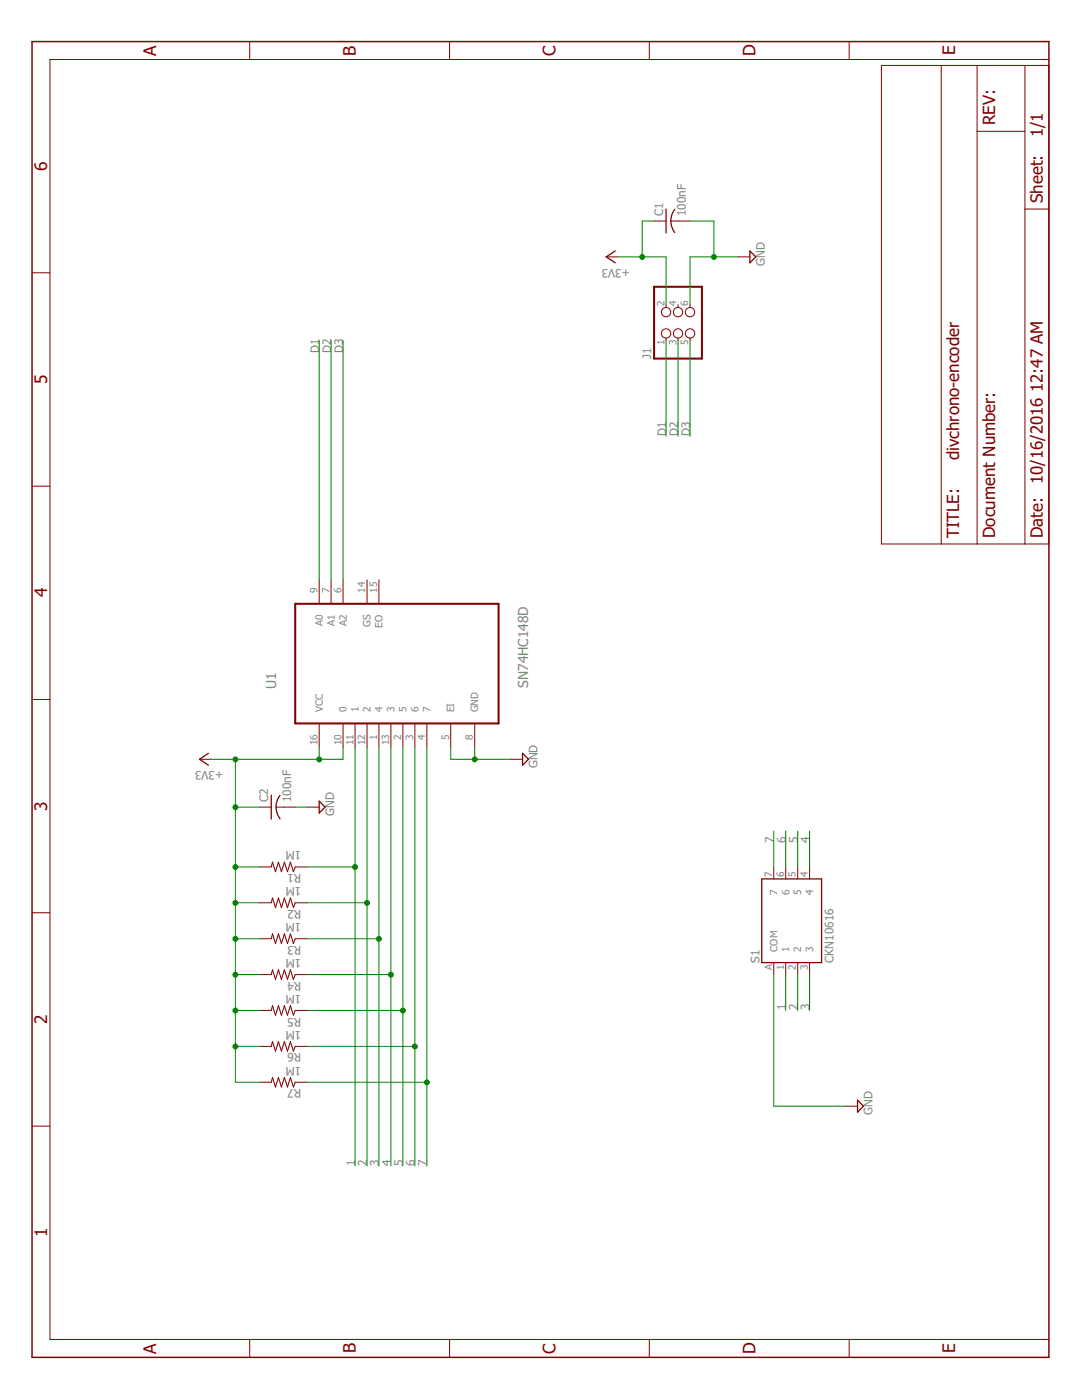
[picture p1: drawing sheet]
<svg xmlns="http://www.w3.org/2000/svg" width="216mm" height="279mm" viewBox="0 0 216 279" stroke-linecap="round" stroke-linejoin="round" font-family="sans-serif">
<path d="M6.4 8.3h202.9v262.6h-202.9z" fill="none" stroke="#800000" stroke-width=".3"/>
<g fill="none" stroke="#800000" stroke-width=".2">
<path d="M49.8 8.3v3.6M89.7 8.3v3.6M129.6 8.3v3.6M169.4 8.3v3.6M175.9 13.1h33.4v95.5h-33.4zM187.8 13.1v95.5M195 13.1v95.5M204.5 13.1v95.5M209.3 11.9h-199.3v255.4h199.3M195 26.2h9.5M6.4 54.4h3.6M121 51.3h2.4"/>
<path d="M130.5 44.1h2.4M133.9 44.1h3.8M147.2 51.3h2.4M204.5 41.7h4.8M132.9 60.8v.5M132.9 67.5v.5M135.3 60.8v.5M135.3 67.5v.5M137.7 60.8v.5M137.7 67.5v.5M6.4 97h3.6M63.7 115.7v4.8"/>
<path d="M66.1 115.7v4.8M68.5 115.7v4.8M73.2 115.7v4.8M75.6 115.7v4.8M6.4 139.6h3.6M39.8 151.5h2.4M63.7 144.4v4.7M68.5 144.4v4.7M70.8 144.4v4.7M73.2 144.4v4.7M75.6 144.4v4.7M78 144.4v4.7"/>
<path d="M80.4 144.4v4.7M82.8 144.4v4.7M85.2 144.4v4.7M89.9 144.4v4.7M94.7 144.4v4.7M101.9 151.5h2.4M51.8 161.1h2.3M51.8 173h2.3M55.1 161.1h3.8M58.9 173h2.4M61.3 161.1h2.4M154.4 173v2.4"/>
<path d="M156.8 173v2.4M159.2 173v2.4M161.5 173v2.4M6.4 182.2h3.6M51.8 180.2h2.3M51.8 187.3h2.3M51.8 194.5h2.3M58.9 180.2h2.4M58.9 187.3h2.4M58.9 194.5h2.4M154.4 192.1v2.4M156.8 192.1v2.4"/>
<path d="M159.2 192.1v2.4M161.5 192.1v2.4M51.8 201.7h2.3M51.8 208.8h2.3M51.8 216h2.3M58.9 201.7h2.4M58.9 208.8h2.4M58.9 216h2.4M6.4 224.7h3.6M168.7 220.8h2.4M49.8 267.3v3.6M89.7 267.3v3.6"/>
<path d="M129.6 267.3v3.6M169.4 267.3v3.6"/>
<circle cx="132.9" cy="66.5" r=".93"/>
<circle cx="132.9" cy="62.3" r=".93"/>
<circle cx="135.3" cy="66.5" r=".93"/>
<circle cx="135.3" cy="62.3" r=".93"/>
<circle cx="137.7" cy="66.5" r=".93"/>
<circle cx="137.7" cy="62.3" r=".93"/>
</g>
<path d="M130.5 57.2h9.6v14.4h-9.6zM58.9 120.5h40.6v23.9h-40.6z" fill="none" stroke="#800000" stroke-width=".4"/>
<path d="M122.8 50.1l-1.8 1.2 1.8 1.2M132.9 41.7v4.8M134.6 41.8a3.9 3.9 0 0 0 0 4.6M149.6 50.1l1.2 1.2-1.2 1.2zM41.6 150.3l-1.8 1.2 1.8 1.2M54.1 158.7v4.8M55.9 158.7a3.8 3.8 0 0 0 0 4.7M63.7 159.9l1.2 1.2-1.2 1.2zM104.3 150.3l1.2 1.2-1.2 1.2zM152 175.4h11.9v16.7h-11.9zM171.1 219.6l1.2 1.2-1.2 1.2z" fill="none" stroke="#800000" stroke-width=".25"/>
<path d="M54.1 173l.3-.9 .6 1.9 .6-1.9 .6 1.9 .5-1.9 .7 1.9 .6-1.9 .5 1.9 .4-1M54.1 180.2l.3-1 .6 1.9 .6-1.9 .6 1.9 .5-1.9 .7 1.9 .6-1.9 .5 1.9 .4-.9M54.1 187.3l.3-.9 .6 1.9 .6-1.9 .6 1.9 .5-1.9 .7 1.9 .6-1.9 .5 1.9 .4-1M54.1 194.5l.3-1 .6 2 .6-2 .6 2 .5-2 .7 2 .6-2 .5 2 .4-1M54.1 201.7l.3-1 .6 1.9 .6-1.9 .6 1.9 .5-1.9 .7 1.9 .6-1.9 .5 1.9 .4-.9M54.1 208.8l.3-.9 .6 1.9 .6-1.9 .6 1.9 .5-1.9 .7 1.9 .6-1.9 .5 1.9 .4-1M54.1 216l.3-1 .6 1.9 .6-1.9 .6 1.9 .5-1.9 .7 1.9 .6-1.9 .5 1.9 .4-.9" fill="none" stroke="#800000" stroke-width=".21"/>
<g fill="none" stroke="#008000" stroke-width=".2">
<path d="M123.4 51.3h9.5v9.5M130.5 44.1h-2.4v7.2M137.7 44.1h4.8v7.2M147.2 51.3h-9.5v9.5M63.7 68v47.7M66.1 68v47.7M68.5 68v47.7M132.9 68v19.1M135.3 68v19.1M137.7 68v19.1M47 151.5v64.5h4.8M63.7 149.1v2.4"/>
<path d="M68.5 149.1v2.4h-26.3M70.8 149.1v83.6M73.2 149.1v83.6M75.6 149.1v83.6M78 149.1v83.6M80.4 149.1v83.6M82.8 149.1v83.6M85.2 149.1v83.6M89.9 149.1v2.4h12M94.7 149.1v2.4M47 161.1h4.8M47 173h4.8"/>
<path d="M58.9 161.1h2.4M61.3 173h9.5M154.4 165.9v7.1M156.8 165.9v7.1M159.2 165.9v7.1M161.5 165.9v7.1M47 194.5h4.8M47 187.3h4.8M47 180.2h4.8M61.3 194.5h16.7M61.3 187.3h14.3M61.3 180.2h11.9"/>
<path d="M154.4 194.5v26.3h14.3M156.8 194.5v7.2M159.2 194.5v7.2M161.5 194.5v7.2M47 208.8h4.8M47 201.7h4.8M61.3 216h23.9M61.3 208.8h21.5M61.3 201.7h19.1"/>
</g>
<g fill="#008000" stroke="#008000" stroke-width=".2">
<circle cx="128.1" cy="51.3" r=".49"/>
<circle cx="63.7" cy="151.6" r=".49"/>
<circle cx="47" cy="151.6" r=".49"/>
<circle cx="47" cy="161.1" r=".49"/>
<circle cx="47" cy="208.9" r=".49"/>
<circle cx="47" cy="201.7" r=".49"/>
<circle cx="47" cy="194.5" r=".49"/>
<circle cx="47" cy="187.4" r=".49"/>
<circle cx="47" cy="180.2" r=".49"/>
<circle cx="47" cy="173" r=".49"/>
<circle cx="142.5" cy="51.3" r=".49"/>
<circle cx="94.7" cy="151.6" r=".49"/>
<circle cx="70.8" cy="173" r=".49"/>
<circle cx="73.2" cy="180.2" r=".49"/>
<circle cx="75.6" cy="187.4" r=".49"/>
<circle cx="78" cy="194.5" r=".49"/>
<circle cx="80.4" cy="201.7" r=".49"/>
<circle cx="82.8" cy="208.9" r=".49"/>
<circle cx="85.2" cy="216" r=".49"/>
</g>
<g font-size="3.5" fill="#800000">
<text x="31.1" y="11.1" transform="rotate(-90 31.1 11.1)">A</text>
<text x="71" y="11.1" transform="rotate(-90 71 11.1)">B</text>
<text x="110.9" y="11.1" transform="rotate(-90 110.9 11.1)">C</text>
<text x="150.7" y="11.2" transform="rotate(-90 150.7 11.2)">D</text>
<text x="190.6" y="11" transform="rotate(-90 190.6 11)">E</text>
<text x="9.4" y="34.1" transform="rotate(-90 9.4 34.1)">6</text>
<text x="9.4" y="76.7" transform="rotate(-90 9.4 76.7)">5</text>
<text x="9.4" y="119.2" transform="rotate(-90 9.4 119.2)">4</text>
<text x="9.4" y="161.8" transform="rotate(-90 9.4 161.8)">3</text>
<text x="9.4" y="204.4" transform="rotate(-90 9.4 204.4)">2</text>
<text x="9.4" y="247" transform="rotate(-90 9.4 247)">1</text>
<text x="31.1" y="270.1" transform="rotate(-90 31.1 270.1)">A</text>
<text x="71" y="270.1" transform="rotate(-90 71 270.1)">B</text>
<text x="110.9" y="270.1" transform="rotate(-90 110.9 270.1)">C</text>
<text x="150.7" y="270.3" transform="rotate(-90 150.7 270.3)">D</text>
<text x="190.6" y="270.1" transform="rotate(-90 190.6 270.1)">E</text>
</g>
<g font-size="3.4" fill="#800000">
<text x="198.6" y="25" transform="rotate(-90 198.6 25)">REV:</text>
<text x="208.1" y="27.4" transform="rotate(-90 208.1 27.4)">1/1</text>
<text x="208.1" y="40.5" transform="rotate(-90 208.1 40.5)">Sheet:</text>
<text x="208.1" y="78.2" transform="rotate(-90 208.1 78.2)">12:47 AM</text>
<text x="191.4" y="91.8" transform="rotate(-90 191.4 91.8)">divchrono-encoder</text>
<text x="208.1" y="96.6" transform="rotate(-90 208.1 96.6)">10/16/2016</text>
<text x="191.4" y="107.4" transform="rotate(-90 191.4 107.4)">TITLE:</text>
<text x="198.6" y="107.4" transform="rotate(-90 198.6 107.4)">Document Number:</text>
<text x="208.1" y="107.4" transform="rotate(-90 208.1 107.4)">Date:</text>
</g>
<g font-size="2.8" fill="#808080">
<text x="55.1" y="137.5" transform="rotate(-90 55.1 137.5)">U1</text>
<text x="105.4" y="137.3" transform="rotate(-90 105.4 137.3)">SN74HC148D</text>
</g>
<g font-size="2.3" fill="#808080">
<text x="132.3" y="43.1" transform="rotate(-90 132.3 43.1)">C1</text>
<text x="136.8" y="43.1" transform="rotate(-90 136.8 43.1)">100nF</text>
<text x="125.7" y="53.7" transform="rotate(-180 125.7 53.7)">+3V3</text>
<text x="152.6" y="53.1" transform="rotate(-90 152.6 53.1)">GND</text>
<text x="63.7" y="70.4" transform="rotate(-90 63.7 70.4)">D1</text>
<text x="66.1" y="70.4" transform="rotate(-90 66.1 70.4)">D2</text>
<text x="68.5" y="70.4" transform="rotate(-90 68.5 70.4)">D3</text>
<text x="129.9" y="71.6" transform="rotate(-90 129.9 71.6)">J1</text>
<text x="132.9" y="87.1" transform="rotate(-90 132.9 87.1)">D1</text>
<text x="135.3" y="87.1" transform="rotate(-90 135.3 87.1)">D2</text>
<text x="137.7" y="87.1" transform="rotate(-90 137.7 87.1)">D3</text>
<text x="44.6" y="153.9" transform="rotate(-180 44.6 153.9)">+3V3</text>
<text x="107.2" y="153.3" transform="rotate(-90 107.2 153.3)">GND</text>
<text x="53.5" y="160.1" transform="rotate(-90 53.5 160.1)">C2</text>
<text x="58.1" y="160.1" transform="rotate(-90 58.1 160.1)">100nF</text>
<text x="66.7" y="162.9" transform="rotate(-90 66.7 162.9)">GND</text>
<text x="60.1" y="169.9" transform="rotate(-180 60.1 169.9)">1M</text>
<text x="154.4" y="168.2" transform="rotate(-90 154.4 168.2)">7</text>
<text x="156.8" y="168.2" transform="rotate(-90 156.8 168.2)">6</text>
<text x="159.2" y="168.2" transform="rotate(-90 159.2 168.2)">5</text>
<text x="161.6" y="168.2" transform="rotate(-90 161.6 168.2)">4</text>
<text x="60.1" y="177.1" transform="rotate(-180 60.1 177.1)">1M</text>
<text x="60.1" y="174.4" transform="rotate(-180 60.1 174.4)">R1</text>
<text x="60.1" y="184.2" transform="rotate(-180 60.1 184.2)">1M</text>
<text x="60.1" y="181.6" transform="rotate(-180 60.1 181.6)">R2</text>
<text x="60.1" y="191.4" transform="rotate(-180 60.1 191.4)">1M</text>
<text x="60.1" y="188.7" transform="rotate(-180 60.1 188.7)">R3</text>
<text x="60.1" y="195.9" transform="rotate(-180 60.1 195.9)">R4</text>
<text x="151.5" y="192.1" transform="rotate(-90 151.5 192.1)">S1</text>
<text x="166.3" y="192.1" transform="rotate(-90 166.3 192.1)">CKN10616</text>
<text x="60.1" y="198.6" transform="rotate(-180 60.1 198.6)">1M</text>
<text x="60.1" y="203.1" transform="rotate(-180 60.1 203.1)">R5</text>
<text x="156.8" y="201.7" transform="rotate(-90 156.8 201.7)">1</text>
<text x="159.2" y="201.7" transform="rotate(-90 159.2 201.7)">2</text>
<text x="161.6" y="201.7" transform="rotate(-90 161.6 201.7)">3</text>
<text x="60.1" y="205.7" transform="rotate(-180 60.1 205.7)">1M</text>
<text x="60.1" y="212.9" transform="rotate(-180 60.1 212.9)">1M</text>
<text x="60.1" y="210.2" transform="rotate(-180 60.1 210.2)">R6</text>
<text x="60.1" y="217.4" transform="rotate(-180 60.1 217.4)">R7</text>
<text x="174.1" y="222.5" transform="rotate(-90 174.1 222.5)">GND</text>
<text x="70.8" y="232.7" transform="rotate(-90 70.8 232.7)">1</text>
<text x="73.2" y="232.7" transform="rotate(-90 73.2 232.7)">2</text>
<text x="75.6" y="232.7" transform="rotate(-90 75.6 232.7)">3</text>
<text x="78" y="232.7" transform="rotate(-90 78 232.7)">4</text>
<text x="80.4" y="232.7" transform="rotate(-90 80.4 232.7)">5</text>
<text x="82.8" y="232.7" transform="rotate(-90 82.8 232.7)">6</text>
<text x="85.2" y="232.7" transform="rotate(-90 85.2 232.7)">7</text>
</g>
<g font-size="2" fill="#808080">
<text x="132.6" y="61" transform="rotate(-90 132.6 61)">2</text>
<text x="135" y="61" transform="rotate(-90 135 61)">4</text>
<text x="137.3" y="61" transform="rotate(-90 137.3 61)">6</text>
<text x="132.6" y="68.9" transform="rotate(-90 132.6 68.9)">1</text>
<text x="135" y="68.9" transform="rotate(-90 135 68.9)">3</text>
<text x="137.3" y="68.9" transform="rotate(-90 137.3 68.9)">5</text>
<text x="63.3" y="118.3" transform="rotate(-90 63.3 118.3)">9</text>
<text x="65.7" y="118.3" transform="rotate(-90 65.7 118.3)">7</text>
<text x="68.1" y="118.3" transform="rotate(-90 68.1 118.3)">6</text>
<text x="72.9" y="118.3" transform="rotate(-90 72.9 118.3)">14</text>
<text x="75.3" y="118.3" transform="rotate(-90 75.3 118.3)">15</text>
<text x="64.4" y="125" transform="rotate(-90 64.4 125)">A0</text>
<text x="66.8" y="125" transform="rotate(-90 66.8 125)">A1</text>
<text x="69.2" y="125" transform="rotate(-90 69.2 125)">A2</text>
<text x="74" y="125.1" transform="rotate(-90 74 125.1)">GS</text>
<text x="76.3" y="125.2" transform="rotate(-90 76.3 125.2)">EO</text>
<text x="64.4" y="142.2" transform="rotate(-90 64.4 142.2)">VCC</text>
<text x="69.2" y="142.2" transform="rotate(-90 69.2 142.2)">0</text>
<text x="71.6" y="142.2" transform="rotate(-90 71.6 142.2)">1</text>
<text x="73.9" y="142.2" transform="rotate(-90 73.9 142.2)">2</text>
<text x="76.3" y="142.2" transform="rotate(-90 76.3 142.2)">4</text>
<text x="78.7" y="142.2" transform="rotate(-90 78.7 142.2)">3</text>
<text x="81.1" y="142.2" transform="rotate(-90 81.1 142.2)">5</text>
<text x="83.5" y="142.2" transform="rotate(-90 83.5 142.2)">6</text>
<text x="85.9" y="142.2" transform="rotate(-90 85.9 142.2)">7</text>
<text x="90.7" y="142.2" transform="rotate(-90 90.7 142.2)">EI</text>
<text x="95.4" y="142.2" transform="rotate(-90 95.4 142.2)">GND</text>
<text x="63.3" y="148.8" transform="rotate(-90 63.3 148.8)">16</text>
<text x="68.1" y="148.8" transform="rotate(-90 68.1 148.8)">10</text>
<text x="70.5" y="148.8" transform="rotate(-90 70.5 148.8)">11</text>
<text x="72.9" y="148.8" transform="rotate(-90 72.9 148.8)">12</text>
<text x="75.3" y="147.7" transform="rotate(-90 75.3 147.7)">1</text>
<text x="77.7" y="148.8" transform="rotate(-90 77.7 148.8)">13</text>
<text x="80.1" y="147.7" transform="rotate(-90 80.1 147.7)">2</text>
<text x="82.4" y="147.7" transform="rotate(-90 82.4 147.7)">3</text>
<text x="84.8" y="147.7" transform="rotate(-90 84.8 147.7)">4</text>
<text x="89.6" y="147.7" transform="rotate(-90 89.6 147.7)">5</text>
<text x="94.4" y="147.7" transform="rotate(-90 94.4 147.7)">8</text>
<text x="154.1" y="175.1" transform="rotate(-90 154.1 175.1)">7</text>
<text x="155.1" y="178.7" transform="rotate(-90 155.1 178.7)">7</text>
<text x="156.4" y="175.1" transform="rotate(-90 156.4 175.1)">6</text>
<text x="157.5" y="178.7" transform="rotate(-90 157.5 178.7)">6</text>
<text x="158.8" y="175.1" transform="rotate(-90 158.8 175.1)">5</text>
<text x="159.9" y="178.7" transform="rotate(-90 159.9 178.7)">5</text>
<text x="161.2" y="175.1" transform="rotate(-90 161.2 175.1)">4</text>
<text x="162.3" y="178.7" transform="rotate(-90 162.3 178.7)">4</text>
<text x="155.1" y="189.9" transform="rotate(-90 155.1 189.9)">COM</text>
<text x="157.5" y="189.9" transform="rotate(-90 157.5 189.9)">1</text>
<text x="159.9" y="189.9" transform="rotate(-90 159.9 189.9)">2</text>
<text x="162.3" y="189.9" transform="rotate(-90 162.3 189.9)">3</text>
<text x="154.1" y="193.7" transform="rotate(-90 154.1 193.7)">A</text>
<text x="156.4" y="193.5" transform="rotate(-90 156.4 193.5)">1</text>
<text x="158.8" y="193.5" transform="rotate(-90 158.8 193.5)">2</text>
<text x="161.2" y="193.5" transform="rotate(-90 161.2 193.5)">3</text>
</g>
</svg>
